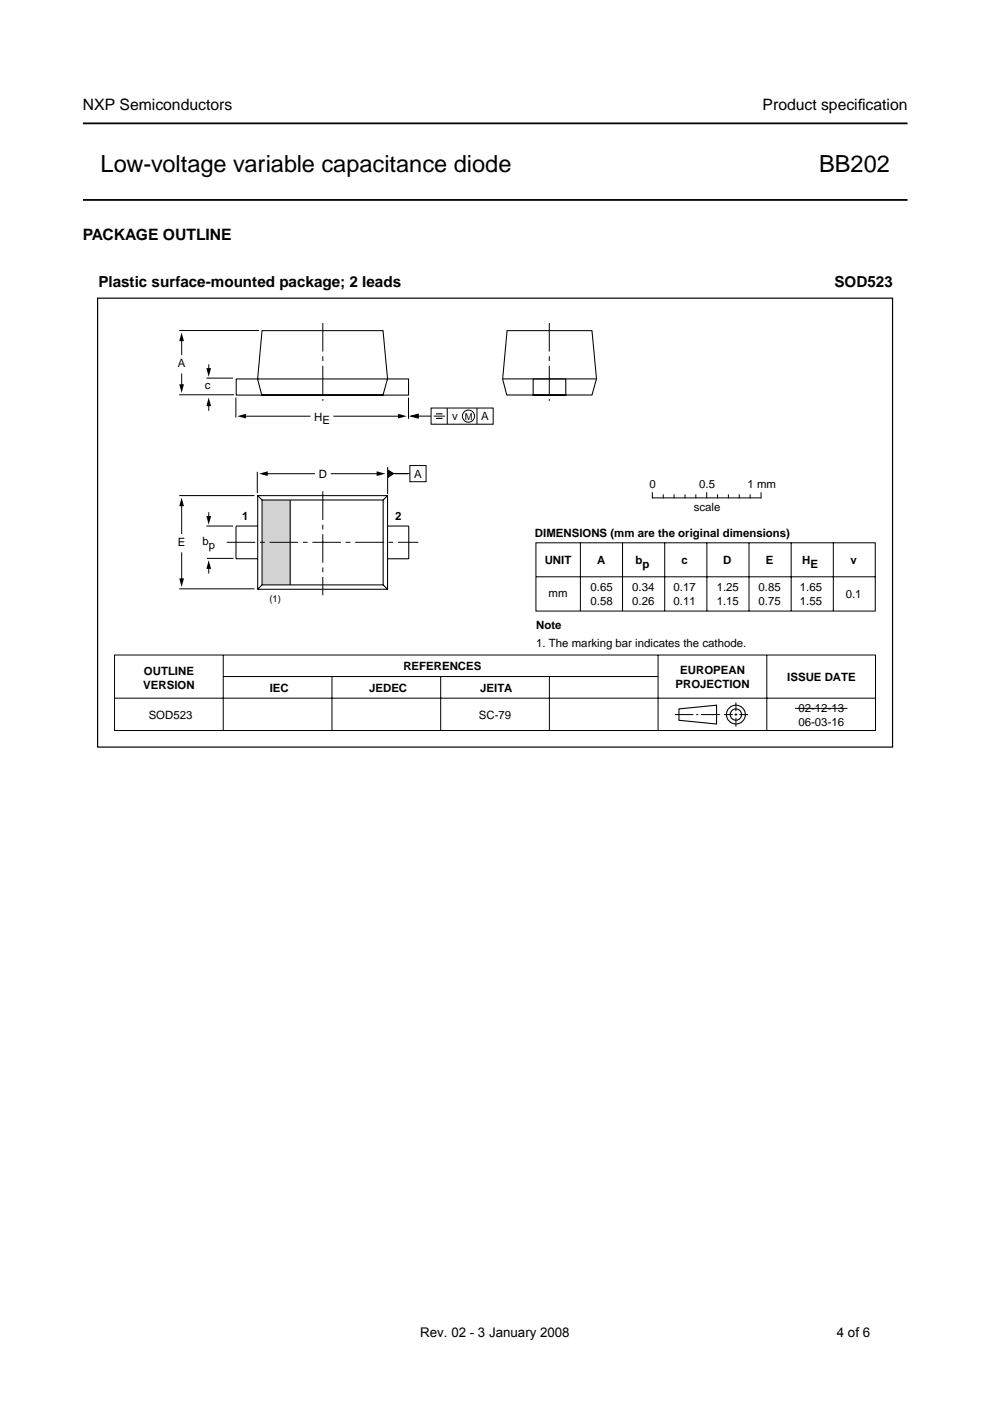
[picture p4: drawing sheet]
<svg xmlns="http://www.w3.org/2000/svg" width="210mm" height="297mm" viewBox="0 0 210 297" stroke-linecap="round" stroke-linejoin="round" font-family="sans-serif">
<path d="M17.6 26.2h174.8M17.6 42.4h174.8" fill="none" stroke="#000" stroke-width=".38"/>
<g fill="none" stroke="#000" stroke-width=".21">
<path d="M38 70.1h16.9M38.5 71.4v3.9M38.5 79.2v3.2M44.3 77.2v1.7M38 83.7h11.6M43.8 80.2h5.6M44.3 85.2v1.9M50 84.3v4.2M51.1 88.2h14.7M70.7 88.2h14.4M82.2 99v5.7M86.6 84.3v4.5"/>
<path d="M38 105.1h15.9M38.5 106.4v6.8M38.5 117.1v6.4M43.8 111.5h5.6M43.9 118.4h5.6M44.3 108.6v1.7M44.3 119.7v1.9M54.6 100v4.6M55.7 100.4h11.1M70.1 100.4h10.5M138.3 104.5v1.1M138.4 105.6h22.9"/>
<path d="M140.6 104.9v.7M142.9 104.9v.7M145.2 104.9v.7M147.5 104.9v.7M149.8 104.5v1.1M152.1 104.9v.7M154.4 104.9v.7M156.7 104.9v.7M159 104.9v.7M161.4 104.5v1.1M24.3 138.9h161.3v16h-161.3zM38 124.8h15.9"/>
<path d="M47.3 138.9v16M139.5 138.9v16M162.6 138.9v16M24.3 148h161.3M47.4 143.4h92M70.4 143.4v11.5M93.4 143.4v11.5M116.5 143.4v11.5M143.1 151.5h3.9M147.6 151.5h.4M148.6 151.5h4M153.5 151.5h1.9"/>
<path d="M155.8 151.5h.5M156 148.9v1.9M156 151.2v.6M156 152.2v1.9M156.8 151.5h1.8"/>
</g>
<g fill="none" stroke="#000" stroke-width=".23">
<path d="M144 150.3l7.9-.8v4l-7.9-.8z"/>
<circle cx="156" cy="151.5" r="2"/>
<circle cx="156" cy="151.5" r="1.2"/>
</g>
<path d="M20.7 63.2h168.5v95.2h-168.5z" fill="none" stroke="#000" stroke-width=".25"/>
<path d="M38.5 70.5l.5 1.8h-1zM43.8 78.1h1l-.6 1.8zM38 81.5h1l-.5 1.8zM44.2 84.3l.6 1.8h-1zM50.3 88.2l1.8-.5v1zM54.9 100.4l1.9-.5v1zM79.9 99.9l1.8 .5-1.8 .5zM84.4 87.7l1.8 .5-1.8 .5zM38.5 105.5l.5 1.8h-1zM43.8 109.4h1l-.6 1.8zM38 122.6h1l-.5 1.9zM44.2 118.8l.6 1.8h-1z" fill="#000"/>
<path d="M55.6 106h5.9v18h-5.9z" fill="#d1d2d4"/>
<g fill="none" stroke="#000" stroke-width=".22">
<path d="M55.6 70.1h25.6l1 10.2-1 3.4h-25.7l-.9-3.3zM107.5 70.1h18l1 10.2-1 3.4h-18.1l-.8-3.3zM50.1 80.3h36.5v3.5h-36.5zM106.6 80.3h19.9M113 80.3h7v3.5h-7zM50 111.6v6.9h4.6M50 111.5h4.6M54.6 105.1h27.6v19.8h-27.6zM54.6 105.1l1 .9M55.6 106h25.6v18h-25.6zM61.5 106v18M82.2 111.5h4.5"/>
<path d="M82.2 105.1l-1 .9M86.7 111.6v6.9h-4.5M55.6 124l-1 .9M81.2 124l1 .9"/>
</g>
<g fill="none" stroke="#000" stroke-width=".21">
<path d="M86.9 98.7h3.4v3.4h-3.4zM88 88.2h3.4M91.4 86.5h13.2v3.4h-13.2zM92 88.2h2.3M94.8 86.5v3.4M101.1 86.5v3.4M82.8 100.4h4.1M113.6 115.1h72v14.5h-72zM123.1 115.1v14.5M132 115.1v14.5M140.9 115.1v14.5M149.9 115.1v14.5"/>
<path d="M158.8 115.1v14.5M167.7 115.1v14.5M176.7 115v14.6M113.7 122.3h71.9M168.6 150.2h11.1"/>
<circle cx="99.3" cy="88.2" r="1.29"/>
</g>
<path d="M87.1 88.2l1.6-.4v.9zM82.3 99.7l1.2 .7-1.2 .8z" fill="#000" stroke="#000" stroke-width=".21"/>
<path d="M92.4 87.7h1.4M92.4 88.7h1.4" fill="none" stroke="#000" stroke-width=".24"/>
<path d="M68.4 68.5v16.5M116.5 68.5v16.5M48.1 115h40.6M68.4 104.2v22" fill="none" stroke="#000" stroke-width=".21" stroke-dasharray="6.1 1 1 1" stroke-linecap="butt"/>
<g font-size="5">
<text x="21.3" y="36.5">Low-voltage variable capacitance diode</text>
<text x="173.7" y="36.5">BB202</text>
</g>
<g font-size="3.3">
<text x="17.6" y="23.4">NXP Semiconductors</text>
<text x="161.7" y="23.4">Product specif</text>
<text x="181.9" y="23.4">ication</text>
<text x="17.6" y="50.9">PACKAGE OUTLINE</text>
</g>
<g font-size="3.2">
<text x="20.9" y="60.9">Plastic surface-mounted package; 2 leads</text>
<text x="176.9" y="60.9">SOD523</text>
</g>
<g font-size="2.8">
<text x="89.1" y="283.4">Rev. 02 - 3 January 2008</text>
<text x="177.4" y="283.4">4 of 6</text>
</g>
<g font-size="2.4">
<text x="37.7" y="77.9">A</text>
<text x="43.4" y="82.6">c</text>
<text x="66.6" y="89.2">H</text>
<text x="68.4" y="90">E</text>
<text x="95.9" y="89">v</text>
<text x="102" y="89.1">A</text>
<text x="67.6" y="101.4">D</text>
<text x="87.8" y="101.3">A</text>
<text x="137.7" y="103.5">0</text>
<text x="148.3" y="103.5">0.5</text>
<text x="158.5" y="103.5">1 mm</text>
<text x="51.4" y="110.2">1</text>
<text x="83.8" y="110.2">2</text>
<text x="113.4" y="113.9">DIMENSIONS (mm are the original dimensions)</text>
<text x="147.1" y="108.3">scale</text>
<text x="37.7" y="115.8">E</text>
<text x="42.9" y="115.7">b</text>
<text x="44.3" y="116.5">p</text>
<text x="115.5" y="119.6">UNIT</text>
<text x="126.6" y="119.6">A</text>
<text x="134.7" y="119.6">b</text>
<text x="144.5" y="119.6">c</text>
<text x="153.4" y="119.6">D</text>
<text x="162.3" y="119.6">E</text>
<text x="170.1" y="119.6">H</text>
<text x="180.3" y="119.6">v</text>
<text x="125.2" y="125.4">0.65</text>
<text x="134.1" y="125.3">0.34</text>
<text x="136.2" y="120.4">p</text>
<text x="142.8" y="125.3">0.17</text>
<text x="152" y="125.4">1.25</text>
<text x="160.8" y="125.4">0.85</text>
<text x="169.6" y="125.4">1.65</text>
<text x="171.9" y="120.4">E</text>
<text x="116.3" y="126.6">mm</text>
<text x="125.2" y="128.4">0.58</text>
<text x="134.1" y="128.2">0.26</text>
<text x="142.8" y="128.2">0.11</text>
<text x="152" y="128.4">1.15</text>
<text x="160.8" y="128.4">0.75</text>
<text x="169.6" y="128.4">1.55</text>
<text x="179.3" y="126.7">0.1</text>
<text x="113.7" y="133.4">Note</text>
<text x="113.7" y="137.1">1. The marking bar indicates the cathode.</text>
<text x="30.5" y="143.1">OUTLINE</text>
<text x="85.5" y="142.1">REFERENCES</text>
<text x="144.2" y="142.8">EUROPEAN</text>
<text x="30.4" y="146.1">VERSION</text>
<text x="57.2" y="146.7">IEC</text>
<text x="78.3" y="146.7">JEDEC</text>
<text x="101.8" y="146.7">JEITA</text>
<text x="143.2" y="145.8">PROJECTION</text>
<text x="166.9" y="144.3">ISSUE DATE</text>
<text x="31.5" y="152.3">SOD523</text>
<text x="101.5" y="152.3">SC-79</text>
<text x="169.3" y="151">02-12-13</text>
<text x="169.3" y="153.9">06-03-16</text>
</g>
<g font-size="2">
<text x="98.5" y="89">M</text>
<text x="57.1" y="127.7">(1)</text>
</g>
</svg>
